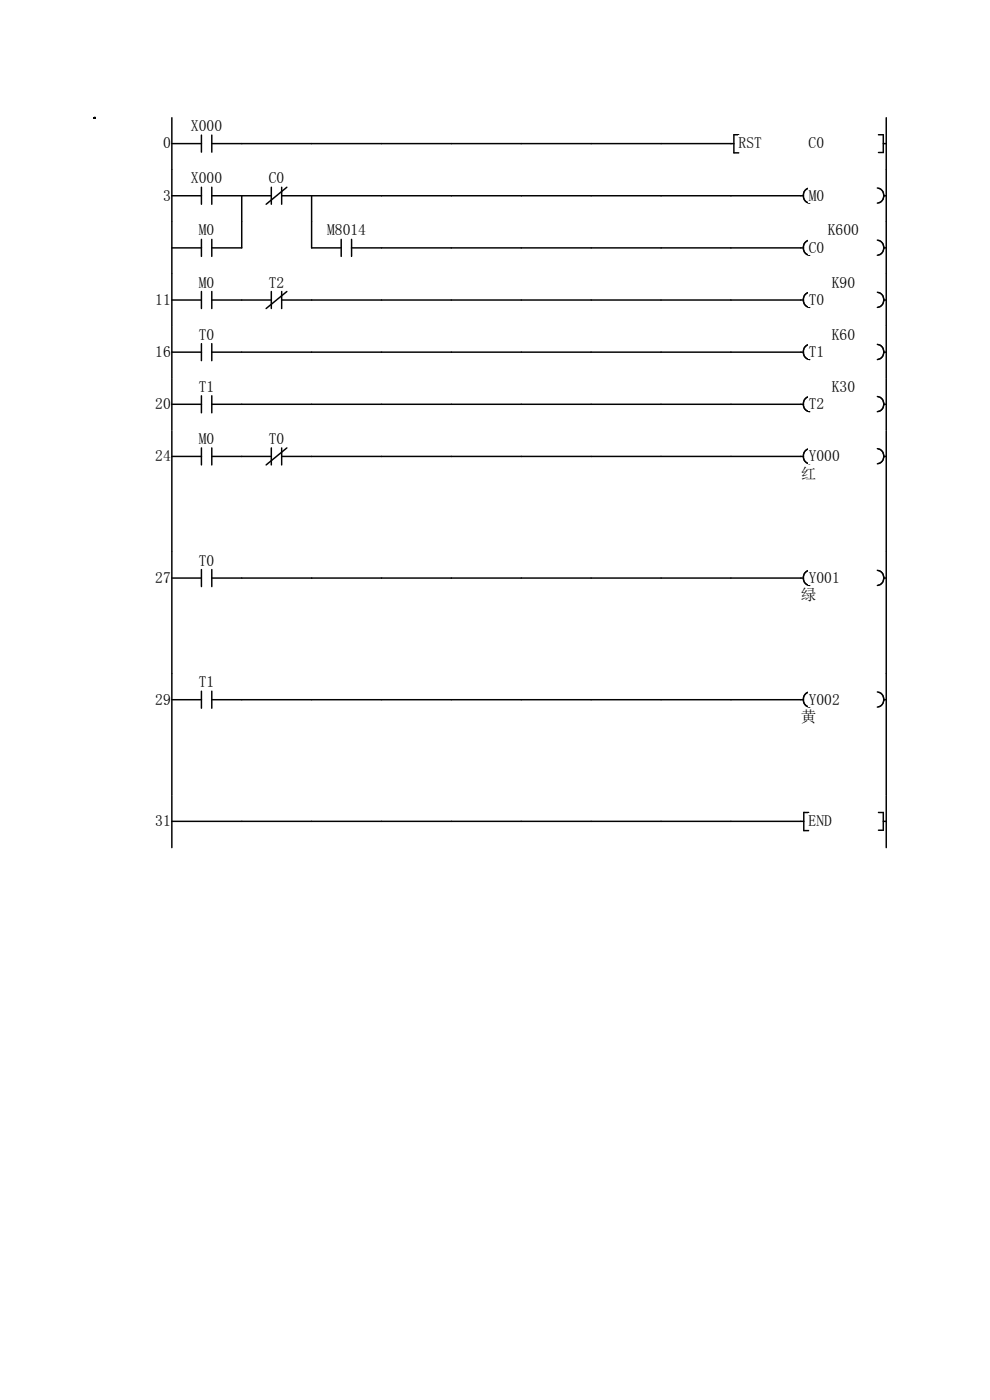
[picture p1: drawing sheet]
<svg xmlns="http://www.w3.org/2000/svg" width="210mm" height="297mm" viewBox="0 0 210 297" stroke-linecap="round" stroke-linejoin="round" font-family="sans-serif">
<path d="M36.5 30.5h6.2M36.5 25v11M42.7 28.7v3.6M44.9 30.5h110.8M44.9 28.7v3.6M156.7 28.6h-1v3.8h1" fill="none" stroke="#070000" stroke-width=".31"/>
<g fill="#fff">
<path d="M156.7 28.7h5v3.3h-5z"/>
<path d="M171.5 28.7h3.4v3.3h-3.4z"/>
</g>
<path d="M186.3 28.6h1.1v3.8h-1.1M187.4 30.5h.6M188 25v11" fill="none" stroke="#070000" stroke-width=".31"/>
<g fill="#fff">
<path d="M20 36.1h16.5v11h-16.5z"/>
<path d="M36.5 36.1h14.8v11h-14.8z"/>
<path d="M51.3 36.1h14.8v11h-14.8z"/>
<path d="M66.1 36.1h14.8v11h-14.8z"/>
<path d="M80.9 36.1h14.9v11h-14.9z"/>
<path d="M95.8 36.1h14.8v11h-14.8z"/>
<path d="M110.6 36.1h14.8v11h-14.8z"/>
<path d="M125.4 36.1h14.9v11h-14.9z"/>
<path d="M140.3 36.1h14.8v11h-14.8z"/>
<path d="M155.1 36.1h14.8v11h-14.8z"/>
<path d="M169.9 36.1h18.1v11h-18.1z"/>
<path d="M34.6 39.7h1.6v3.3h-1.6z"/>
<path d="M40.5 36h6.6v3.3h-6.6z"/>
</g>
<path d="M36.5 36v11.1M42.7 39.7v3.6M44.9 39.7v3.6M36.5 41.5h6.2M44.9 41.5h6.4" fill="none" stroke="#070000" stroke-width=".31"/>
<path d="M57 36h3.3v3.3h-3.3z" fill="#fff"/>
<path d="M57.6 39.7v3.6M59.7 39.7v3.6M60.8 39.7l-4.3 3.6M171.8 39.9a1.63 1.63 0 0 0-1.4 1.6 1.63 1.63 0 0 0 1.4 1.6M57.6 41.5h-6.3v5.6M59.7 41.5h110.7M66.1 41.5v5.6" fill="none" stroke="#070000" stroke-width=".31"/>
<path d="M171.5 39.7h3.3v3.3h-3.3z" fill="#fff"/>
<path d="M186.1 39.9a1.62 1.62 0 0 1 1.4 1.6 1.62 1.62 0 0 1-1.4 1.6M188 36v11.1M187.4 41.5h.6" fill="none" stroke="#070000" stroke-width=".31"/>
<g fill="#fff">
<path d="M20 47.1h16.5v11.1h-16.5z"/>
<path d="M36.5 47.1h14.8v11.1h-14.8z"/>
<path d="M51.3 47.1h14.8v11.1h-14.8z"/>
<path d="M66.1 47.1h14.8v11.1h-14.8z"/>
<path d="M80.9 47.1h14.9v11.1h-14.9z"/>
<path d="M95.8 47.1h14.8v11.1h-14.8z"/>
<path d="M110.6 47.1h14.8v11.1h-14.8z"/>
<path d="M125.4 47.1h14.9v11.1h-14.9z"/>
<path d="M140.3 47.1h14.8v11.1h-14.8z"/>
<path d="M155.1 47.1h14.8v11.1h-14.8z"/>
<path d="M169.9 47.1h18.1v11.1h-18.1z"/>
<path d="M42.2 47.1h3.3v3.3h-3.3z"/>
</g>
<path d="M36.5 52.6h6.2M36.5 47.1v11.1M42.7 50.8v3.6M44.9 50.8v3.6M51.3 47.1v5.5h-6.4" fill="none" stroke="#070000" stroke-width=".31"/>
<path d="M69.4 47.1h8.2v3.3h-8.2z" fill="#fff"/>
<path d="M66.1 47.1v5.5h6.3M72.4 50.8v3.6M74.6 52.6h95.8M74.6 50.8v3.6M171.8 50.9a1.63 1.63 0 0 0-1.4 1.6 1.63 1.63 0 0 0 1.4 1.7" fill="none" stroke="#070000" stroke-width=".31"/>
<g fill="#fff">
<path d="M175.6 47.1h6.6v3.3h-6.6z"/>
<path d="M171.5 50.8h3.3v3.3h-3.3z"/>
</g>
<path d="M186.1 50.9a1.62 1.62 0 0 1 1.4 1.6 1.62 1.62 0 0 1-1.4 1.7M187.4 52.6h.6M188 47.1v11.1" fill="none" stroke="#070000" stroke-width=".31"/>
<g fill="#fff">
<path d="M20 58.2h16.5v11h-16.5z"/>
<path d="M36.5 58.2h14.8v11h-14.8z"/>
<path d="M51.3 58.2h14.8v11h-14.8z"/>
<path d="M66.1 58.2h14.8v11h-14.8z"/>
<path d="M80.9 58.2h14.9v11h-14.9z"/>
<path d="M95.8 58.2h14.8v11h-14.8z"/>
<path d="M110.6 58.2h14.8v11h-14.8z"/>
<path d="M125.4 58.2h14.9v11h-14.9z"/>
<path d="M140.3 58.2h14.8v11h-14.8z"/>
<path d="M155.1 58.2h14.8v11h-14.8z"/>
<path d="M169.9 58.2h18.1v11h-18.1z"/>
<path d="M32.9 61.8h3.3v3.4h-3.3z"/>
<path d="M42.2 58.2h3.3v3.3h-3.3z"/>
</g>
<path d="M36.5 58.2v11M36.5 63.6h6.2M42.7 61.8v3.6M44.9 63.6h6.4M44.9 61.8v3.6" fill="none" stroke="#070000" stroke-width=".31"/>
<path d="M57 58.2h3.3v3.3h-3.3z" fill="#fff"/>
<path d="M51.3 63.6h6.3M57.6 61.8v3.6M59.7 63.6h110.7M59.7 61.8v3.6M60.8 61.8l-4.3 3.6M171.8 62a1.63 1.63 0 0 0-1.4 1.6 1.63 1.63 0 0 0 1.4 1.6" fill="none" stroke="#070000" stroke-width=".31"/>
<g fill="#fff">
<path d="M176.4 58.2h5v3.3h-5z"/>
<path d="M171.5 61.8h3.3v3.4h-3.3z"/>
</g>
<path d="M188 58.2v11M186.1 62a1.62 1.62 0 0 1 1.4 1.6 1.62 1.62 0 0 1-1.4 1.6M187.4 63.6h.6" fill="none" stroke="#070000" stroke-width=".31"/>
<g fill="#fff">
<path d="M20 69.2h16.5v11.1h-16.5z"/>
<path d="M36.5 69.2h14.8v11.1h-14.8z"/>
<path d="M51.3 69.2h14.8v11.1h-14.8z"/>
<path d="M66.1 69.2h14.8v11.1h-14.8z"/>
<path d="M80.9 69.2h14.9v11.1h-14.9z"/>
<path d="M95.8 69.2h14.8v11.1h-14.8z"/>
<path d="M110.6 69.2h14.8v11.1h-14.8z"/>
<path d="M125.4 69.2h14.9v11.1h-14.9z"/>
<path d="M140.3 69.2h14.8v11.1h-14.8z"/>
<path d="M155.1 69.2h14.8v11.1h-14.8z"/>
<path d="M169.9 69.2h18.1v11.1h-18.1z"/>
<path d="M32.9 72.9h3.3v3.3h-3.3z"/>
<path d="M42.2 69.2h3.3v3.3h-3.3z"/>
</g>
<path d="M36.5 74.7h6.2M36.5 69.2v11.1M42.7 72.9v3.6M44.9 74.7h125.5M44.9 72.9v3.6M171.8 73.1a1.63 1.63 0 0 0-1.4 1.6 1.63 1.63 0 0 0 1.4 1.6" fill="none" stroke="#070000" stroke-width=".31"/>
<g fill="#fff">
<path d="M176.4 69.2h5v3.3h-5z"/>
<path d="M171.5 72.9h3.3v3.3h-3.3z"/>
</g>
<path d="M186.1 73.1a1.62 1.62 0 0 1 1.4 1.6 1.62 1.62 0 0 1-1.4 1.6M187.4 74.7h.6M188 69.2v11.1" fill="none" stroke="#070000" stroke-width=".31"/>
<g fill="#fff">
<path d="M20 80.3h16.5v11.1h-16.5z"/>
<path d="M36.5 80.3h14.8v11.1h-14.8z"/>
<path d="M51.3 80.3h14.8v11.1h-14.8z"/>
<path d="M66.1 80.3h14.8v11.1h-14.8z"/>
<path d="M80.9 80.3h14.9v11.1h-14.9z"/>
<path d="M95.8 80.3h14.8v11.1h-14.8z"/>
<path d="M110.6 80.3h14.8v11.1h-14.8z"/>
<path d="M125.4 80.3h14.9v11.1h-14.9z"/>
<path d="M140.3 80.3h14.8v11.1h-14.8z"/>
<path d="M155.1 80.3h14.8v11.1h-14.8z"/>
<path d="M169.9 80.3h18.1v11.1h-18.1z"/>
<path d="M32.9 83.9h3.3v3.3h-3.3z"/>
<path d="M42.2 80.3h3.3v3.3h-3.3z"/>
</g>
<path d="M36.5 85.8h6.2M36.5 80.3v11M42.7 84v3.6M44.9 85.8h125.5M44.9 84v3.6M171.8 84.1a1.63 1.63 0 0 0-1.4 1.6 1.63 1.63 0 0 0 1.4 1.6" fill="none" stroke="#070000" stroke-width=".31"/>
<g fill="#fff">
<path d="M176.4 80.3h5v3.3h-5z"/>
<path d="M171.5 83.9h3.3v3.3h-3.3z"/>
</g>
<path d="M186.1 84.1a1.62 1.62 0 0 1 1.4 1.6 1.62 1.62 0 0 1-1.4 1.6M187.4 85.8h.6M188 80.3v11" fill="none" stroke="#070000" stroke-width=".31"/>
<g fill="#fff">
<path d="M20 91.4h16.5v25.8h-16.5z"/>
<path d="M36.5 91.4h14.8v25.8h-14.8z"/>
<path d="M51.3 91.4h14.8v25.8h-14.8z"/>
<path d="M66.1 91.4h14.8v25.8h-14.8z"/>
<path d="M80.9 91.4h14.9v25.8h-14.9z"/>
<path d="M95.8 91.4h14.8v25.8h-14.8z"/>
<path d="M110.6 91.4h14.8v25.8h-14.8z"/>
<path d="M125.4 91.4h14.9v25.8h-14.9z"/>
<path d="M140.3 91.4h14.8v25.8h-14.8z"/>
<path d="M155.1 91.4h14.8v25.8h-14.8z"/>
<path d="M169.9 91.4h18.1v25.8h-18.1z"/>
<path d="M32.9 95h3.3v3.3h-3.3z"/>
<path d="M42.2 91.4h3.3v3.3h-3.3z"/>
</g>
<path d="M36.5 96.8h6.2M36.5 91.3v25.8M42.7 95v3.6M44.9 96.8h6.4M44.9 95v3.6" fill="none" stroke="#070000" stroke-width=".31"/>
<path d="M57 91.4h3.3v3.3h-3.3z" fill="#fff"/>
<path d="M51.3 96.8h6.3M57.6 95v3.6M59.7 96.8h110.7M59.7 95v3.6M60.8 95l-4.3 3.6M171.8 95.2a1.63 1.63 0 0 0-1.4 1.6 1.63 1.63 0 0 0 1.4 1.6" fill="none" stroke="#070000" stroke-width=".31"/>
<path d="M171.5 95h6.6v3.3h-6.6z" fill="#fff"/>
<path d="M186.1 95.2a1.62 1.62 0 0 1 1.4 1.6 1.62 1.62 0 0 1-1.4 1.6M187.4 96.8h.6" fill="none" stroke="#070000" stroke-width=".31"/>
<path d="M169.9 98.7h3.3v3.3h-3.3z" fill="#fff"/>
<path d="M188 91.3v25.8" fill="none" stroke="#070000" stroke-width=".31"/>
<g fill="#fff">
<path d="M20 117.2h16.5v25.8h-16.5z"/>
<path d="M36.5 117.2h14.8v25.8h-14.8z"/>
<path d="M51.3 117.2h14.8v25.8h-14.8z"/>
<path d="M66.1 117.2h14.8v25.8h-14.8z"/>
<path d="M80.9 117.2h14.9v25.8h-14.9z"/>
<path d="M95.8 117.2h14.8v25.8h-14.8z"/>
<path d="M110.6 117.2h14.8v25.8h-14.8z"/>
<path d="M125.4 117.2h14.9v25.8h-14.9z"/>
<path d="M140.3 117.2h14.8v25.8h-14.8z"/>
<path d="M155.1 117.2h14.8v25.8h-14.8z"/>
<path d="M169.9 117.2h18.1v25.8h-18.1z"/>
<path d="M32.9 120.8h3.3v3.3h-3.3z"/>
<path d="M42.2 117.1h3.3v3.3h-3.3z"/>
</g>
<path d="M36.5 117.1v25.8M36.5 122.6h6.2M42.7 120.8v3.6M44.9 122.6h125.5M44.9 120.8v3.6M171.8 121a1.63 1.63 0 0 0-1.4 1.6 1.63 1.63 0 0 0 1.4 1.6" fill="none" stroke="#070000" stroke-width=".31"/>
<path d="M171.5 120.8h6.6v3.3h-6.6z" fill="#fff"/>
<path d="M186.1 121a1.62 1.62 0 0 1 1.4 1.6 1.62 1.62 0 0 1-1.4 1.6M187.4 122.6h.6" fill="none" stroke="#070000" stroke-width=".31"/>
<path d="M169.9 124.5h3.3v3.3h-3.3z" fill="#fff"/>
<path d="M188 117.1v25.8" fill="none" stroke="#070000" stroke-width=".31"/>
<g fill="#fff">
<path d="M20 143h16.5v25.8h-16.5z"/>
<path d="M36.5 143h14.8v25.8h-14.8z"/>
<path d="M51.3 143h14.8v25.8h-14.8z"/>
<path d="M66.1 143h14.8v25.8h-14.8z"/>
<path d="M80.9 143h14.9v25.8h-14.9z"/>
<path d="M95.8 143h14.8v25.8h-14.8z"/>
<path d="M110.6 143h14.8v25.8h-14.8z"/>
<path d="M125.4 143h14.9v25.8h-14.9z"/>
<path d="M140.3 143h14.8v25.8h-14.8z"/>
<path d="M155.1 143h14.8v25.8h-14.8z"/>
<path d="M169.9 143h18.1v25.8h-18.1z"/>
<path d="M32.9 146.6h3.3v3.3h-3.3z"/>
<path d="M42.2 143h3.3v3.3h-3.3z"/>
</g>
<path d="M36.5 148.4h6.2M36.5 142.9v25.9M42.7 146.6v3.6M44.9 148.4h125.5M44.9 146.6v3.6M171.8 146.8a1.63 1.63 0 0 0-1.4 1.6 1.63 1.63 0 0 0 1.4 1.6" fill="none" stroke="#070000" stroke-width=".31"/>
<path d="M171.5 146.6h6.6v3.3h-6.6z" fill="#fff"/>
<path d="M186.1 146.8a1.62 1.62 0 0 1 1.4 1.6 1.62 1.62 0 0 1-1.4 1.6M187.4 148.4h.6" fill="none" stroke="#070000" stroke-width=".31"/>
<path d="M169.9 150.3h3.3v3.3h-3.3z" fill="#fff"/>
<path d="M188 142.9v25.9" fill="none" stroke="#070000" stroke-width=".31"/>
<g fill="#fff">
<path d="M20 168.8h16.5v11h-16.5z"/>
<path d="M36.5 168.8h14.8v11h-14.8z"/>
<path d="M51.3 168.8h14.8v11h-14.8z"/>
<path d="M66.1 168.8h14.8v11h-14.8z"/>
<path d="M80.9 168.8h14.9v11h-14.9z"/>
<path d="M95.8 168.8h14.8v11h-14.8z"/>
<path d="M110.6 168.8h14.8v11h-14.8z"/>
<path d="M125.4 168.8h14.9v11h-14.9z"/>
<path d="M140.3 168.8h14.8v11h-14.8z"/>
<path d="M155.1 168.8h14.8v11h-14.8z"/>
<path d="M169.9 168.8h18.1v11h-18.1z"/>
<path d="M32.9 172.4h3.3v3.3h-3.3z"/>
</g>
<path d="M36.5 174.2h134M36.5 168.8v11M171.5 172.4h-1v3.8h1" fill="none" stroke="#070000" stroke-width=".31"/>
<path d="M171.5 172.4h5v3.3h-5z" fill="#fff"/>
<path d="M186.3 172.4h1.1v3.7h-1.1M187.4 174.2h.6M188 168.8v11" fill="none" stroke="#070000" stroke-width=".31"/>
<circle cx="20" cy="25" r=".16" fill="#070000"/>
<g font-size="3.3">
<text x="40.5" y="27.8">X000</text>
<text x="34.6" y="31.5">0</text>
<text x="156.7" y="31.5">RST</text>
<text x="171.5" y="31.5">C0</text>
<text x="40.5" y="38.9">X000</text>
<text x="57" y="38.9">C0</text>
<text x="34.6" y="42.5">3</text>
<text x="171.5" y="42.5">M0</text>
<text x="42.2" y="50">M0</text>
<text x="69.4" y="50">M8014</text>
<text x="171.5" y="53.6">C0</text>
<text x="175.6" y="50">K600</text>
<text x="32.9" y="64.7">11</text>
<text x="42.2" y="61">M0</text>
<text x="57" y="61">T2</text>
<text x="171.5" y="64.7">T0</text>
<text x="176.4" y="61">K90</text>
<text x="32.9" y="75.7">16</text>
<text x="42.2" y="72.1">T0</text>
<text x="171.5" y="75.7">T1</text>
<text x="176.4" y="72.1">K60</text>
<text x="42.2" y="83.1">T1</text>
<text x="176.4" y="83.1">K30</text>
<text x="32.9" y="86.8">20</text>
<text x="171.5" y="86.8">T2</text>
<text x="42.2" y="94.2">M0</text>
<text x="57" y="94.2">T0</text>
<text x="32.9" y="97.9">24</text>
<text x="169.9" y="101.5">红</text>
<text x="171.5" y="97.9">Y000</text>
<text x="42.2" y="120">T0</text>
<text x="32.9" y="123.7">27</text>
<text x="171.5" y="123.7">Y001</text>
<text x="169.9" y="127.3">绿</text>
<text x="32.9" y="149.5">29</text>
<text x="42.2" y="145.8">T1</text>
<text x="171.5" y="149.5">Y002</text>
<text x="169.9" y="153.2">黄</text>
<text x="32.9" y="175.3">31</text>
<text x="171.5" y="175.3">END</text>
</g>
</svg>
